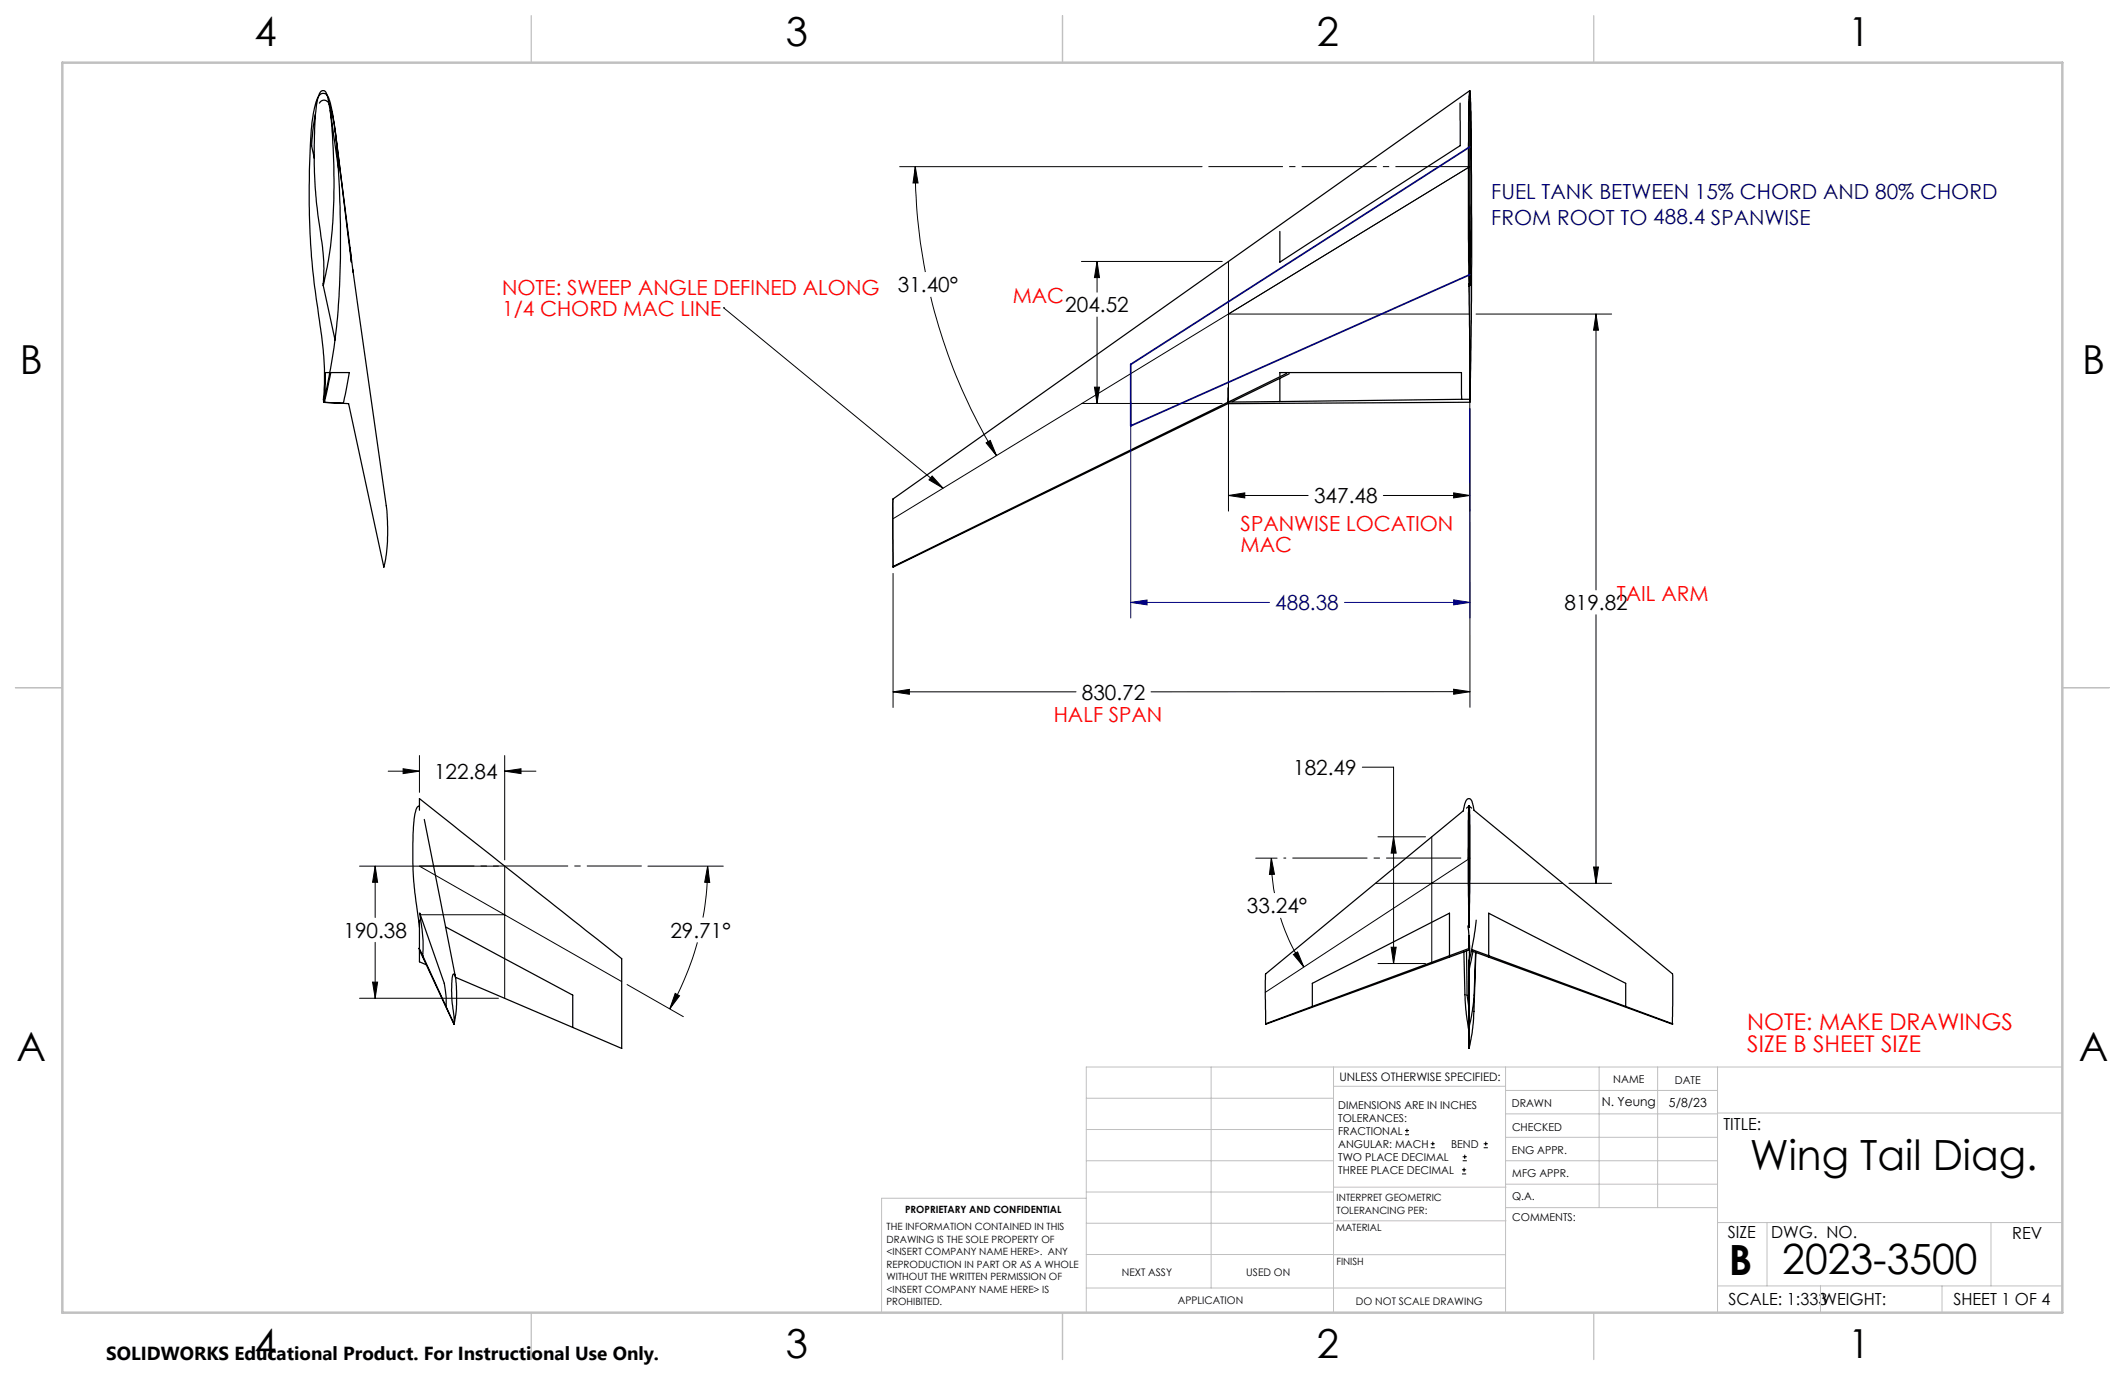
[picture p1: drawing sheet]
<svg xmlns="http://www.w3.org/2000/svg" width="432mm" height="279mm" viewBox="0 0 432 279" stroke-linecap="round" stroke-linejoin="round" font-family="sans-serif">
<g fill="none" stroke="#000" stroke-width=".25">
<path d="M298.7 18.4l-117.3 83 .1 13.7M298.7 19h-.1M64.1 23.1v.1a35.4 35.4 0 0 0-.7 6.8l.5 2.2M66.7 20.8l-.5-.4h-.5l-.4 .1-.4 .5M66.9 21.1a19.9 19.9 0 0 1 1.3 6M67.1 22.4l1.7 11.8M68.1 26.4l.2 1.3M68.3 27.7l2.8 22.6M68.3 27.7l3.1 25.6-.3-3M296.7 21v8.6l-36.6 23.7v-6.3M65.7 57.6a44.3 44.3 0 0 0-.8-11.8 98.7 98.7 0 0 1-.5-25.1l.4-1.4a.82 .82 0 0 1 .4-.8 .82 .82 0 0 1 .9 .1l.5 1.1a98.9 98.9 0 0 1 1.2 21.6 79 79 0 0 1-2.1 16.7M65.7 58l2.4 11.1"/>
<path d="M65.7 57.6v.3M65.7 57.6v.4M71.1 50.3l.7 5.1M71.7 54.8l6.9 49.4a35.1 35.1 0 0 1-.6 11.1l-7.2-33.3-5-.3M298.7 57.6l-.2-34 .2-5.2 .2 22.9-.2 16.7M298.7 57.6v.4M298.7 58l-.2 .1M298.7 57.6l-.2 .1M67 75.7h-.9l-.2 5.3M67.2 75.7h3.8l-1.3 6.3-3.8-.2zM249.5 78.8v2.9M260.1 76.3v-.6h36.9v5.4"/>
<path d="M260.1 76.9v4.7M261.4 75.9l-79.9 39.2M262 76l-11.6 5.6M65.7 81.1a66.7 66.7 0 0 0-1-17.7l-.1-.9a157.4 157.4 0 0 1-1-39.3l.1-.3a7 7 0 0 1 1.3-3.6 1.11 1.11 0 0 1 1.8 .7l.2 .6a74.8 74.8 0 0 1 1.8 15.1 175.4 175.4 0 0 1-1.3 37.5l-1.7 8.5M65.7 81.1h.2M65.7 81.1l.1 .6M249.5 81.7h.1M249.6 82l-68.1 33.3v-.2M260.1 81.6l-10.5 .1M297 81.1h1.7M297 81.1l-36.9 .5M298.7 81.1v-8.7l-.3-23.8v-19.4l.1-7.9 .2-2.3 .3 11.3v23.3l-.3 28.1"/>
<path d="M298.7 81.7l-49.1 .3M298.7 81.1v.6M85.2 164.6v-2.3l41.1 32.5v18.2l-33.8-14.4M85.2 163.8a1.1 1.1 0 0 0-.8 1.2l-.3 1.5-.2 3.6a88.9 88.9 0 0 0 1.3 18.4M86.2 166.5l6.3 32M297.4 164.7l-40.2 33.2v10.1M298.5 163.8l-.5 .4M298.5 163.8l-.1 1.3-.1 7.6 .2 15.8M298.5 163.8l.2 4-.2 20.7M298.5 163.8l.5 .4M298.5 163.8v24.7M299.5 164.6l40.4 33.3v10.1"/>
<path d="M299.5 164.6l-.1-.4a2.29 2.29 0 0 0-.7-1.9 .86 .86 0 0 0-1 1l-.3 1.5M85.2 192.7v.1M85.2 192.7v.3M85.2 187v8.4l1.4 .6M85.2 192.6v.1M85.3 193.2l7 14.9M85.3 192.9l.6 1.3M85.9 194.2v-.9a34.7 34.7 0 0 0-.6-7.7l5 14.2a17.1 17.1 0 0 1 .3 4.7M85.9 194.2l6.4 13.8M90.5 188.3l25.9 13.9v6.6M294.5 194.2v-8.6l-27.8 14.2v4.7M294.5 194.2l-27.8 10.3"/>
<path d="M297.5 193.4l.2 9.8 .8 6.9M298 193.2l.1 9 .4 3.1M298.3 188.1a32.9 32.9 0 0 1 .2 7v17.9a40.5 40.5 0 0 0 1-7.5l.4-12M298.5 190.1v2.5M298.5 190.2v2.4M298.5 190.5v2.1zM298.5 190.3v2.3M298.5 192.6v.4M298.5 193l-41.3 15.1v-.1M298.5 193l.1 .1M298.6 193v.6M298.6 192.8l-4.1 1.4"/>
<path d="M299 193.2l40.9 14.9v-.1M299 192.9l3.5 1.3M299.3 193.3l-.8 3.8M299.8 193.5l-.3 9-.3 2.9-.7 3.4M300 187l-.5 3.3-1 5.1M302.5 194.2v-8.6l27.8 14.2v4.7M302.5 194.2l37.4 13.8M92.3 208l-.1-2a18.7 18.7 0 0 1-.1-8.1h.2l.2 .4a29.3 29.3 0 0 1-.2 9.8M92.3 208v.1M266.7 204.5l-9.5 3.5"/>
</g>
<g fill="none" stroke="#000" stroke-width=".2">
<path d="M298.7 18.4v85.5M182.8 33.9h61.5M186 33.9l.5 3.3h-1zM186 33.9a109 109 0 0 0 2 21.4M219.7 53.1h28.7M222.9 53.1v6.3M222.9 53.1l.5 3.3h-1zM249.6 53.1v50.8M147 62.5h.1M147 62.5l44.6 36.7M189.1 60.3a111.4 111.4 0 0 0 13.4 32.3M222.4 78.7h1l-.5 3.3z"/>
<path d="M222.9 64.4v17.6M298.7 63.8h-49.1l49.1-29.9-117.2 71.5M299.9 63.8h27.6M324.3 63.8l.5 3.3h-1zM324.3 63.8v56.1M189.4 96.7l2.2 2.5-2.8-1.7zM200.4 90l.8-.5 1.3 3.1zM219.7 82h28.7M298.7 83v60.7M181.4 101.4l.1 13.9M181.5 116.5v27.3M249.6 100.7h16.2"/>
<path d="M249.6 100.7l3.3-.5v1zM281.1 100.7h17.6M295.4 100.2l3.3 .5-3.3 .5zM324.3 124.9v54.6M78.9 156.7h6.3M81.9 156.2l3.3 .5-3.3 .5zM85.2 153.5v7.5M102.6 156.7l3.3-.5v1zM102.6 153.5v21.2M102.6 156.7h6.3M181.5 140.6l3.3-.5v1zM181.5 140.6h37.2"/>
<path d="M276.8 155.9h6.4v39.9M295.4 140.1l3.3 .4-3.3 .6zM298.7 140.5l-64.8 .1M73.1 176h28.2M76.2 176v10.4M76.2 176l.5 3.3h-1zM85.2 176l41.1 23.5M102.6 176v26.8M131.7 176h15.3M143.8 176l.4 3.3h-1zM143.8 176a55 55 0 0 1-1 10.4M255.2 174.4h4.3"/>
<path d="M258.3 174.4l.7 3.3h-1zM258.3 174.4a35.8 35.8 0 0 0 .7 7.1M279.5 179.5h38M280 170h9.7M283.2 170l.5 3.4h-1zM290.9 170v25.8M298.7 174.4l-41.6 27.2M318.8 179.5h8.7M323.8 176.2h1l-.5 3.3zM75.7 199.6h1l-.5 3.2zM76.2 191.5v11.3M85.4 185.9h17.2"/>
<path d="M141.7 191.5a60.5 60.5 0 0 1-5.6 13.5M260.2 186.5a39.6 39.6 0 0 0 4.7 10M262.8 194l.9-.6 1.2 3.1zM280 195.8h9.7M282.7 192.5h1l-.5 3.3zM73.1 202.8h28.2M127.4 200.1l11.5 6.5M137.2 201.9l.9 .5-2 2.6zM285.5 230.6h.8M285.5 229.7h.8M285.9 229.3v.9M290.7 233.2h.8"/>
<path d="M290.7 232.4h.8M291.1 232v.8M297.1 238.5h.8M297.1 237.7h.8M297.2 235.9h.9M297.2 235.1h.9M297.5 237.3v.8M297.6 234.6v.9M301.5 233.2h.8M301.5 232.4h.8M301.9 232v.8"/>
</g>
<path d="M229.8 81.6v44M298.7 83v42.6M229.8 122.4l3.3-.5v1zM229.8 122.4h28.2M273.2 122.4h25.5M295.4 121.9l3.3 .5-3.3 .5z" fill="none" stroke="#000080" stroke-width=".2"/>
<path d="M298.7 33.9h-53.1" fill="none" stroke="#000" stroke-width=".2" stroke-dasharray="15.2 1.3 1.3 1.3" stroke-dashoffset=".1" stroke-linecap="butt"/>
<path d="M298.7 174.4h-37.9" fill="none" stroke="#000" stroke-width=".2" stroke-dasharray="15.2 1.3 1.3 1.3" stroke-dashoffset="-1.8" stroke-linecap="butt"/>
<path d="M85.2 176h45.2" fill="none" stroke="#000" stroke-width=".2" stroke-dasharray="15.2 1.3 1.3 1.3" stroke-dashoffset="4.1" stroke-linecap="butt"/>
<path d="M298.7 29.8l-68.9 44.2v12.5l68.9-30.7" fill="none" stroke="#000080" stroke-width=".35"/>
<g fill="none" stroke="#c0c0c0" stroke-width=".2">
<path d="M246.1 216.8v44.9M271 216.8v49.9M305.9 216.8v49.9M324.9 216.8v28.6M336.8 216.8v28.6M349 216.8v49.9M419.1 216.8h-198.4v49.9M220.7 235.9h50.3M220.7 229.5h50.3M220.7 223.2h50.3M271 220.7h34.9M305.9 231.1h43.1"/>
<path d="M305.9 226.3h43.1M305.9 221.6h43.1M305.9 235.9h43.1M349 226.2h70.1M220.7 248.6h50.3M220.7 242.2h50.3M220.7 254.9h50.3M220.7 243.5h-41.6v23.2M271 255h34.9M271 248.1h35M271 241.2h35M305.9 240.6h43.1"/>
<path d="M306 245.4h43M349 248.4h70.1M359.1 248.4v12.9M404.6 248.4v12.9M220.7 261.7h85.2M349 261.3h70.1M369.9 261.3v5.4M394.6 261.3v5.4"/>
</g>
<path d="M108 3.2v9.5M215.9 3.2v9.5M323.8 3.2v9.5M3.1 139.7h9.6M419.1 139.7h9.5M108 266.7v9.6M215.9 266.7v9.6M323.8 266.7v9.6" fill="none" stroke="#c0c0c0" stroke-width=".25"/>
<path d="M12.7 12.7h406.4v254h-406.4z" fill="none" stroke="#c0c0c0" stroke-width=".5"/>
<g fill="#000">
<path d="M189.4 96.7l2.2 2.5-2.8-1.7z"/>
<path d="M222.9 53.1l.5 3.3h-1zM222.4 78.7h1l-.5 3.3zM186 33.9l.5 3.3h-1zM200.4 90l.8-.5 1.3 3.1zM249.6 100.7l3.3-.5v1zM295.4 100.2l3.3 .5-3.3 .5zM76.2 176l.5 3.3h-1zM75.7 199.6h1l-.5 3.2zM137.2 201.9l.9 .5-2 2.6zM143.8 176l.4 3.3h-1z"/>
<path d="M181.5 140.6l3.3-.5v1zM295.4 140.1l3.3 .4-3.3 .6zM283.2 170l.5 3.4h-1zM282.7 192.5h1l-.5 3.3zM258.3 174.4l.7 3.3h-1zM262.8 194l.9-.6 1.2 3.1zM324.3 63.8l.5 3.3h-1zM323.8 176.2h1l-.5 3.3zM81.9 156.2l3.3 .5-3.3 .5zM102.6 156.7l3.3-.5v1z"/>
</g>
<path d="M229.8 122.4l3.3-.5v1zM295.4 121.9l3.3 .5-3.3 .5z" fill="#000080"/>
<g font-size="8.5">
<text x="355.6" y="237.7">Wing Tail Diag.</text>
<text x="351.3" y="259">B</text>
<text x="362.2" y="258.9">2023-3500</text>
</g>
<g font-size="8.1">
<text x="51.7" y="9.3">4</text>
<text x="159.7" y="9.3">3</text>
<text x="267.6" y="9.3">2</text>
<text x="375.6" y="9.3">1</text>
<text x="4" y="76">B</text>
<text x="423.1" y="76">B</text>
<text x="3.3" y="215.7">A</text>
<text x="422.4" y="215.7">A</text>
<text x="51.7" y="276">4</text>
<text x="159.7" y="276">3</text>
<text x="267.6" y="276">2</text>
<text x="375.6" y="276">1</text>
</g>
<g font-size="4.7" fill="#f00">
<text x="355" y="209.2">NOTE: MAKE DRAWINGS</text>
<text x="355" y="213.7">SIZE B SHEET SIZE</text>
</g>
<g font-size="4.2" fill="#000080">
<text x="303" y="40.5">FUEL TANK BETWEEN 15% CHORD AND 80% CHORD</text>
<text x="303" y="45.6">FROM ROOT TO 488.4 SPANWISE</text>
<text x="259.1" y="124">488.38</text>
</g>
<g font-size="4.2" fill="#f00">
<text x="102" y="60">NOTE: SWEEP ANGLE DEFINED ALONG</text>
<text x="102" y="64.1">1/4 CHORD MAC LINE</text>
<text x="205.8" y="61.6">MAC</text>
<text x="252.1" y="107.9">SPANWISE LOCATION</text>
<text x="252.1" y="112.1">MAC</text>
<text x="328.6" y="122.1">TAIL ARM</text>
<text x="214.1" y="146.7">HALF SPAN</text>
</g>
<g font-size="4.2">
<text x="182.4" y="59.4">31.40°</text>
<text x="216.5" y="63.5">204.52</text>
<text x="267" y="102.3">347.48</text>
<text x="317.9" y="124">819.82</text>
<text x="219.8" y="142.2">830.72</text>
<text x="88.2" y="158.3">122.84</text>
<text x="262.8" y="157.5">182.49</text>
<text x="253.4" y="185.6">33.24°</text>
<text x="69.8" y="190.6">190.38</text>
<text x="136.2" y="190.6">29.71°</text>
</g>
<text font-size="3.8" x="21.6" y="276.3">SOLIDWORKS Educational Product. For Instructional Use Only.</text>
<g font-size="3.4">
<text x="350.2" y="229.5">TITLE:</text>
<text x="351.1" y="251.6">SIZE</text>
<text x="359.9" y="251.6">DWG. NO.</text>
<text x="408.9" y="251.7">REV</text>
<text x="351.2" y="265.2">SCALE: 1:333WEIGHT:</text>
<text x="396.9" y="265.2">SHEET 1 OF 4</text>
</g>
<g font-size="2.5">
<text x="325.5" y="224.8">N. Yeung</text>
<text x="339.1" y="224.9">5/8/23</text>
</g>
<text font-size="2.4" x="272.2" y="219.7">UNLESS OTHERWISE SPECIFIED:</text>
<g font-size="2.2">
<text x="327.8" y="220.1">NAME</text>
<text x="340.3" y="220.2">DATE</text>
<text x="271.9" y="225.3">DIMENSIONS ARE IN INCHES</text>
<text x="271.9" y="227.9">TOLERANCES:</text>
<text x="307.2" y="224.9">DRAWN</text>
<text x="271.9" y="230.6">FRACTIONAL</text>
<text x="271.9" y="233.2">ANGULAR: MACH</text>
<text x="294.9" y="233.2">BEND</text>
<text x="307.3" y="229.8">CHECKED</text>
<text x="271.9" y="235.9">TWO PLACE DECIMAL</text>
<text x="271.9" y="238.5">THREE PLACE DECIMAL</text>
<text x="307.2" y="234.5">ENG APPR.</text>
<text x="307.3" y="239.2">MFG APPR.</text>
<text x="307.3" y="243.9">Q.A.</text>
<text x="307.3" y="248.1">COMMENTS:</text>
</g>
<g font-size="2.1">
<text x="227.9" y="259.2">NEXT ASSY</text>
<text x="253.3" y="259.2">USED ON</text>
<text x="239.3" y="265">APPLICATION</text>
<text x="275.5" y="265.1">DO NOT SCALE DRAWING</text>
</g>
<g font-size="2">
<text x="271.6" y="244.1">INTERPRET GEOMETRIC</text>
<text x="180.2" y="250">THE INFORMATION CONTAINED IN THIS</text>
<text x="183.9" y="246.4">PROPRIETARY AND CONFIDENTIAL</text>
<text x="271.5" y="250.2">MATERIAL</text>
<text x="271.6" y="246.6">TOLERANCING PER:</text>
<text x="180.2" y="252.5">DRAWING IS THE SOLE PROPERTY OF</text>
<text x="180.2" y="255.1">&lt;INSERT COMPANY NAME HERE&gt;. ANY</text>
<text x="180.2" y="257.6">REPRODUCTION IN PART OR AS A WHOLE</text>
<text x="271.5" y="257">FINISH</text>
<text x="180.2" y="260.1">WITHOUT THE WRITTEN PERMISSION OF</text>
<text x="180.2" y="262.6">&lt;INSERT COMPANY NAME HERE&gt; IS</text>
<text x="180.2" y="265.2">PROHIBITED.</text>
</g>
</svg>
